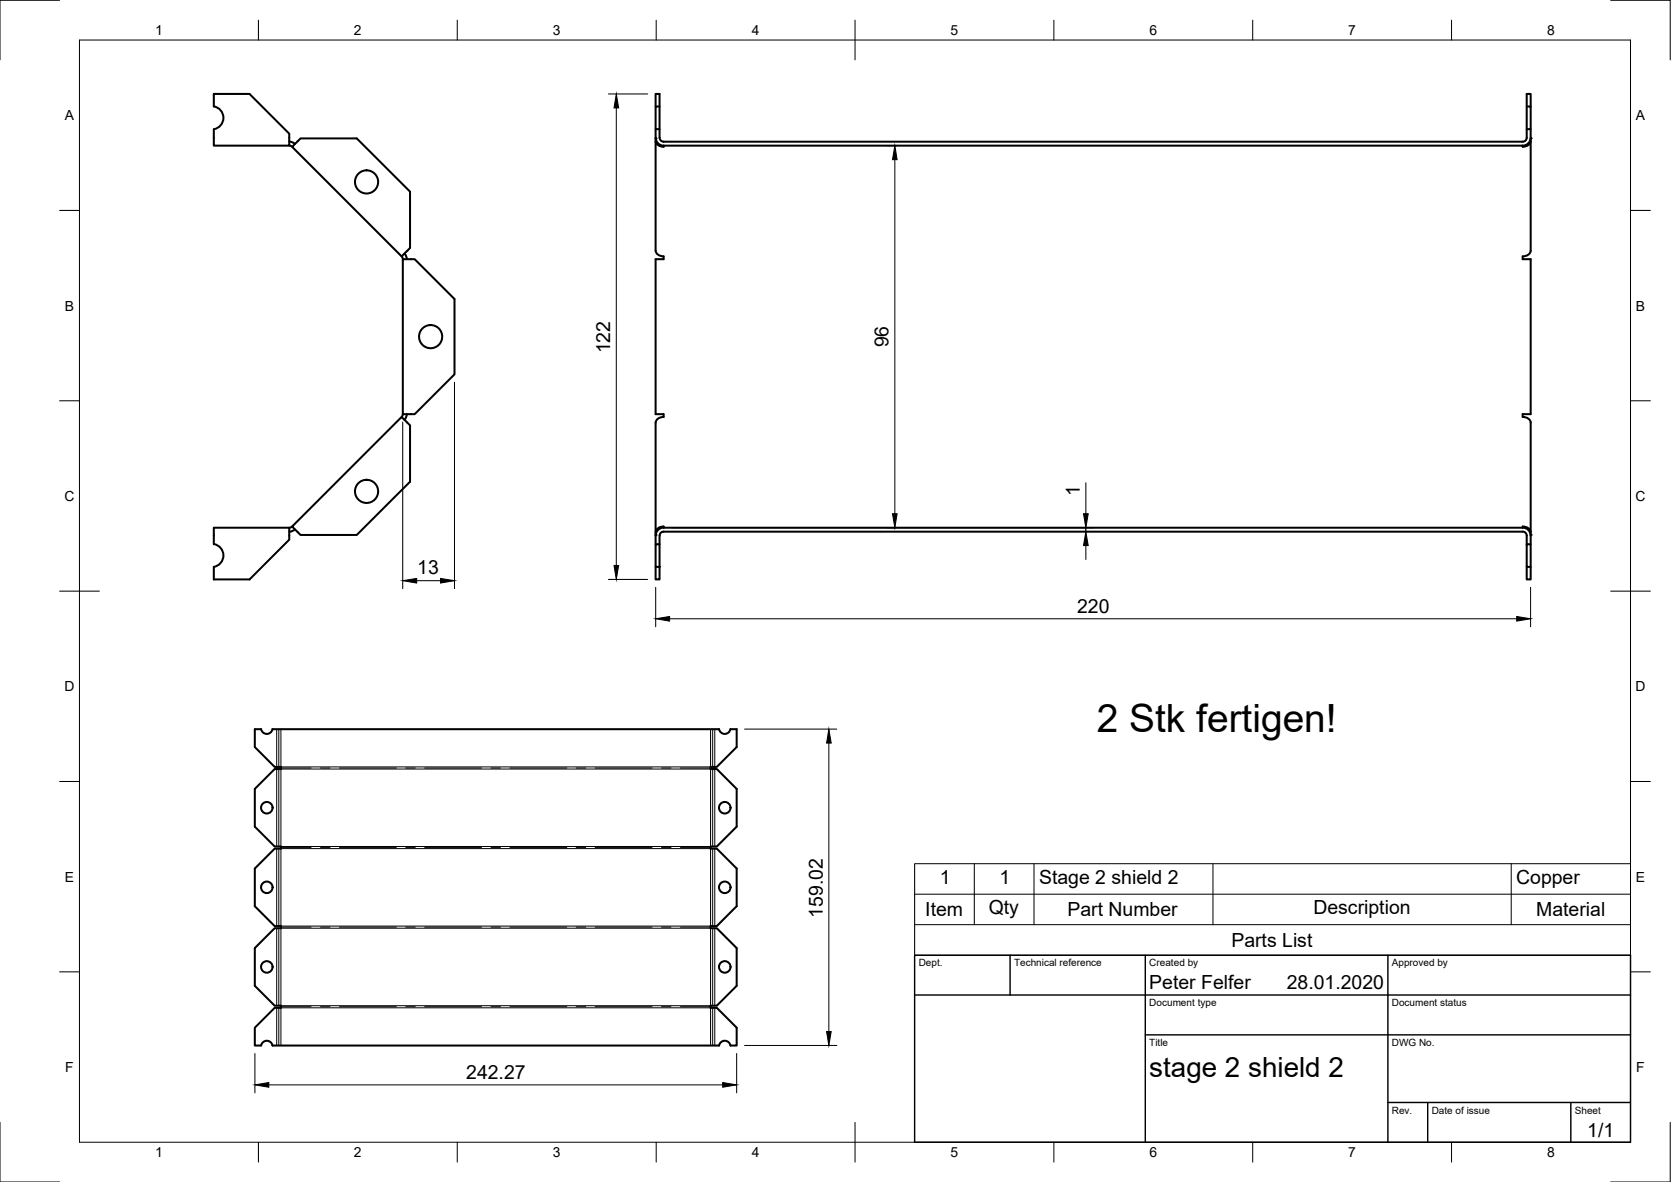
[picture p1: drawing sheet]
<svg xmlns="http://www.w3.org/2000/svg" width="420mm" height="297mm" viewBox="0 0 420 297" stroke-linecap="round" stroke-linejoin="round" font-family="sans-serif">
<!-- layer: Visible -->
<g fill="none" stroke="#000" stroke-width=".51">
<path d="M53.8 26.8v-3.2h8.9l10 10v3h-18.9v-4.1M53.8 26.7a2.91 2.91 0 0 1 2.4 2.9 2.91 2.91 0 0 1-2.4 2.9M72.7 36.6l.8 .3M72.7 35.6l.8 .1 .7 .5M74.1 36.3l1.5-1.5h14.1l13.4 13.4v14.1l-2.1 2.1-27.6-27.5zM164.8 34.8v28.2M164.8 26.8v-3.2h1v11M164.8 32.5v2.1M164.9 34.6a2 2 0 0 0 2 2M164.9 35.5a1.78 1.78 0 0 0 2 1.4M165.8 26.8h-1v5.7h1M165.9 34.6a1.01 1.01 0 0 0 1 1"/>
<path d="M382.9 36.6h-216v.3M383.9 34.6a1.01 1.01 0 0 1-1 1h-216M383.9 26.8h1v5.7h-1M384.9 34.6a2 2 0 0 1-2 2M384.9 35.5a1.6 1.6 0 0 1-2 1.3v-.2M384.9 34.8v28.2M384.9 26.8v-3.2h-1v11M384.9 32.5v2.1M101 64.4l.3 .7M101.3 65.1h3l10 10v19l-10 10h-3zM101.7 63.7l.4 .7 .2 .7M164.9 63a1.78 1.78 0 0 0 2 1.4"/>
<path d="M166.9 64.4v.7h-2.1v39h2.1v.7M384.9 63a1.82 1.82 0 0 1-2 1.4v.7h2v39h-2v.7a1.78 1.78 0 0 1 2 1.4v28.2M101 104.8l2.1 2.1v14.2l-13.4 13.3h-14.1l-2.2-2.1zM101.3 104.1l-.3 .7M102.3 104.1l-.2 .7-.4 .7M164.8 106.2v28.2M166.9 104.8a1.78 1.78 0 0 0-2 1.4M53.8 136.7a2.91 2.91 0 0 1 2.4 2.9 2.91 2.91 0 0 1-2.4 2.9v3.1h8.9l10-10v-3h-18.9v4.2M73.5 132.3l-.8 .3M74.2 133l-.7 .5-.8 .1M164.8 136.8h1v5.7h-1zM164.8 134.6v2.2"/>
<path d="M165.8 134.6v2.2M166.9 132.3v.3h216v-.3a1.78 1.78 0 0 1 2 1.4M166.9 133.6h216M166.9 132.3a1.78 1.78 0 0 0-2 1.4M166.9 132.6a2 2 0 0 0-2 2M166.9 133.6a1.01 1.01 0 0 0-1 1M382.9 132.6a2 2 0 0 1 2 2v2.2M382.9 133.6a1.01 1.01 0 0 1 1 1v2.2M383.9 136.8h1v5.7h-1zM164.8 142.5v3.1h1v-3.1M383.9 142.5v3.1h1v-3.1M65.6 183.2h-1.5v4.5l5 5h1.5v.6h-1.5l-5 5v9.4l5 5h1.5v.6h-1.5l-5 5v9.4l5 5h1.5v.6h-1.5l-5 5v9.4l5 5h1.5v.6h-1.5l-5 5v4.4h1.5"/>
<path d="M65.7 183.2a1.44 1.44 0 0 0 1.4 1.2 1.44 1.44 0 0 0 1.4-1.2h112.3a1.45 1.45 0 0 0 1.4 1.2 1.45 1.45 0 0 0 1.5-1.2h1.5v4.5l-5 5h-1.5v.6h1.5l5 5v9.4l-5 5h-1.5v.6h1.5l5 5v9.4l-5 5h-1.5v.6h1.5l5 5v9.4l-5 5h-1.5v.6h1.5l5 5v4.4h-1.5a1.45 1.45 0 0 0-1.5-1.2 1.45 1.45 0 0 0-1.4 1.2h-112.3a1.44 1.44 0 0 0-1.4-1.2 1.44 1.44 0 0 0-1.4 1.2"/>
<circle cx="92.2" cy="45.7" r="2.91"/>
<circle cx="108.3" cy="84.6" r="2.91"/>
<circle cx="92.2" cy="123.5" r="2.91"/>
<circle cx="67.1" cy="203" r="1.45"/>
<circle cx="182.2" cy="203" r="1.45"/>
<circle cx="67.1" cy="223" r="1.45"/>
<circle cx="182.2" cy="223" r="1.45"/>
<circle cx="67.1" cy="243" r="1.45"/>
<circle cx="182.2" cy="243" r="1.45"/>
</g>
<g fill="#000">
<circle cx="164.8" cy="34.8" r=".25"/>
<circle cx="384.9" cy="34.8" r=".25"/>
<circle cx="164.8" cy="134.4" r=".25"/>
<circle cx="384.9" cy="134.4" r=".25"/>
</g>
<!-- layer: Bend Center -->
<g fill="none" stroke="#000" stroke-width=".25">
<path d="M70.1 183.2v9.5M70.1 193.3v19.4M70.6 193h7.6M80.6 193h2.4M85.3 193h14.4M102 193h2.4M106.8 193h14.3M123.5 193h2.3M128.2 193h14.3M144.9 193h2.4M149.6 193h14.4M166.3 193h2.4"/>
<path d="M171.1 193h7.6M179.2 183.2v9.5M179.2 193.3v19.4M70.1 213.3v19.4M70.6 213h7.6M80.6 213h2.4M85.3 213h14.4M102 213h2.4M106.8 213h14.3M123.5 213h2.3M128.2 213h14.3M144.9 213h2.4"/>
<path d="M149.6 213h14.4M166.3 213h2.4M171.1 213h7.6M179.2 213.3v19.4M70.1 233.3v19.4M70.6 233h7.6M80.6 233h2.4M85.3 233h14.4M102 233h2.4M106.8 233h14.3M123.5 233h2.3M128.2 233h14.3"/>
<path d="M144.9 233h2.4M149.6 233h14.4M166.3 233h2.4M171.1 233h7.6M179.2 233.3v19.4M70.1 253.3v9.4M70.6 253h7.6M80.6 253h2.4M85.3 253h14.4M102 253h2.4M106.8 253h14.3M123.5 253h2.3"/>
<path d="M128.2 253h14.3M144.9 253h2.4M149.6 253h14.4M166.3 253h2.4M171.1 253h7.6M179.2 253.3v9.4"/>
</g>
<!-- layer: Visible Narrow -->
<g fill="none" stroke="#000" stroke-width=".25">
<path d="M69.6 183.2v9.5M69.6 193.3v19.4M70.6 183.2v9.5h108.1v-9.5M70.6 193.3h108.1v19.4h-108.1zM179.7 183.2v9.5M179.7 193.3v19.4M69.6 213.3v19.4M70.6 213.3h108.1v19.4h-108.1zM179.7 213.3v19.4M69.6 233.3v19.4M70.6 233.3h108.1v19.4h-108.1zM179.7 233.3v19.4"/>
<path d="M69.6 253.3v9.4M179.7 253.3v9.4M70.6 262.7v-9.4h108.1v9.4"/>
</g>
<!-- layer: TitleBlock -->
<path d="M230 240.1h180v46.9h-180zM230 250h180M254 240.1v9.9M288 240.1v46.9M349 240.1v46.9M288 260.1h122M349 277.1h61M359 277.1v9.9M395 277.1v9.9" fill="none" stroke="#000" stroke-width=".36"/>
<!-- layer: Border -->
<g fill="none" stroke="#000" stroke-width=".25">
<path d="M15 .1h-15v15M20 10.1h390v276.9h-390zM65 5.1v5M115 5.1v5M165 5.1v5M215 5.1v10M265 5.1v5M315 5.1v5M365 5.1v5M405 .1h15v15M15 52.9h5M410 52.9h5"/>
<path d="M15 100.7h5M410 100.7h5M15 148.6h10M405 148.6h10M15 196.4h5M410 196.4h5M15 244.2h5M410 244.2h5M0 282.1v14.9h15M65 287v5M115 287v5M165 287v5"/>
<path d="M215 282.1v9.9M265 287v5M315 287v5M365 287v5M420 282.1v14.9h-15"/>
</g>
<!-- layer: FD_Dimensions -->
<g fill="none" stroke="#000" stroke-width=".25">
<path d="M153 23.6h9.9M155 27.1v115M223 36.6h2.4M225 40.1v89M114.3 96.1v51.8M101.3 106.1v41.8M168.9 132.6h106.1M273 121.3v7.8M273 132.6v1M273 137.1v3.5M104.8 145.9h6M153 145.6h9.9"/>
<path d="M164.9 147.6v9.9M168.4 155.5h213M384.9 147.6v9.9M187.2 183.2h23.2M208.4 186.7v72.5M64.1 264.7v9.9M67.6 272.6h114.1M185.2 264.7v9.9M187.2 262.7h23.2"/>
</g>
<g fill="#000" stroke="#000" stroke-width=".25">
<path d="M155 23.6l.6 3.5h-1.2zM225 36.6l.6 3.5h-1.2zM224.4 129.1h1.2l-.6 3.5zM273 133.6l.6 3.5h-1.2zM272.4 129.1h1.2l-.6 3.5zM101.3 145.9l3.5-.5v1.1zM110.8 145.4l3.5 .5-3.5 .6zM154.4 142.1h1.2l-.6 3.5zM164.9 155.5l3.5-.6v1.2zM381.4 154.9l3.5 .6-3.5 .6zM208.4 183.2l.6 3.5h-1.2zM207.8 259.2h1.2l-.6 3.5z"/>
<path d="M64.1 272.6l3.5-.6v1.2zM181.7 272l3.5 .6-3.5 .6z"/>
</g>
<!-- layer: Parts Lists -->
<path d="M230 217.1h180v23h-180zM245 217.1v15.3M260 217.1v15.3M305 217.1v15.3M380 217.1v15.3M230 232.4h180M230 224.7h180" fill="none" stroke="#000" stroke-width=".25"/>
<text font-size="9.8" x="275.8" y="184">2 Stk fertigen!</text>
<text font-size="7" x="289" y="270.6">stage 2 shield 2</text>
<g font-size="4.9">
<text x="153.5" y="88.8" transform="rotate(-90 153.5 88.8)">122</text>
<text x="223.4" y="87.3" transform="rotate(-90 223.4 87.3)">96</text>
<text x="271.5" y="124.6" transform="rotate(-90 271.5 124.6)">1</text>
<text x="104.9" y="144.4">13</text>
<text x="270.8" y="154">220</text>
<text x="236.3" y="222.1">1</text>
<text x="251.3" y="222.1">1</text>
<text x="261.3" y="222.1">Stage 2 shield 2</text>
<text x="381.2" y="222.1">Copper</text>
<text x="206.9" y="230.6" transform="rotate(-90 206.9 230.6)">159.02</text>
<text x="232.7" y="230.3">Item</text>
<text x="248.6" y="229.8">Qty</text>
<text x="268.4" y="230.3">Part Number</text>
<text x="330.2" y="229.8">Description</text>
<text x="386.3" y="230.3">Material</text>
<text x="309.6" y="237.9">Parts List</text>
<text x="289" y="248.5">Peter Felfer</text>
<text x="323.5" y="248.5">28.01.2020</text>
<text x="117.2" y="271.1">242.27</text>
<text x="399.1" y="285.7">1/1</text>
</g>
<g font-size="3.5">
<text x="39" y="8.8">1</text>
<text x="89" y="8.8">2</text>
<text x="139" y="8.8">3</text>
<text x="189" y="8.8">4</text>
<text x="239" y="8.8">5</text>
<text x="289" y="8.8">6</text>
<text x="339" y="8.8">7</text>
<text x="389" y="8.8">8</text>
<text x="16.3" y="30.2">A</text>
<text x="411.3" y="30.2">A</text>
<text x="16.3" y="78">B</text>
<text x="411.3" y="78">B</text>
<text x="16.2" y="125.9">C</text>
<text x="411.2" y="125.9">C</text>
<text x="16.2" y="173.7">D</text>
<text x="411.2" y="173.7">D</text>
<text x="16.3" y="221.6">E</text>
<text x="411.3" y="221.6">E</text>
<text x="16.4" y="269.4">F</text>
<text x="411.4" y="269.4">F</text>
<text x="39" y="290.8">1</text>
<text x="89" y="290.8">2</text>
<text x="139" y="290.8">3</text>
<text x="189" y="290.8">4</text>
<text x="239" y="290.8">5</text>
<text x="289" y="290.8">6</text>
<text x="339" y="290.8">7</text>
<text x="389" y="290.8">8</text>
</g>
<g font-size="2.5">
<text x="231" y="242.9">Dept.</text>
<text x="255" y="242.9">Technical reference</text>
<text x="289" y="242.9">Created by</text>
<text x="350" y="242.9">Approved by</text>
<text x="289" y="252.8">Document type</text>
<text x="350" y="252.8">Document status</text>
<text x="289" y="262.9">Title</text>
<text x="350" y="262.9">DWG No.</text>
<text x="350" y="279.9">Rev.</text>
<text x="360" y="279.9">Date of issue</text>
<text x="396" y="279.9">Sheet</text>
</g>
</svg>
